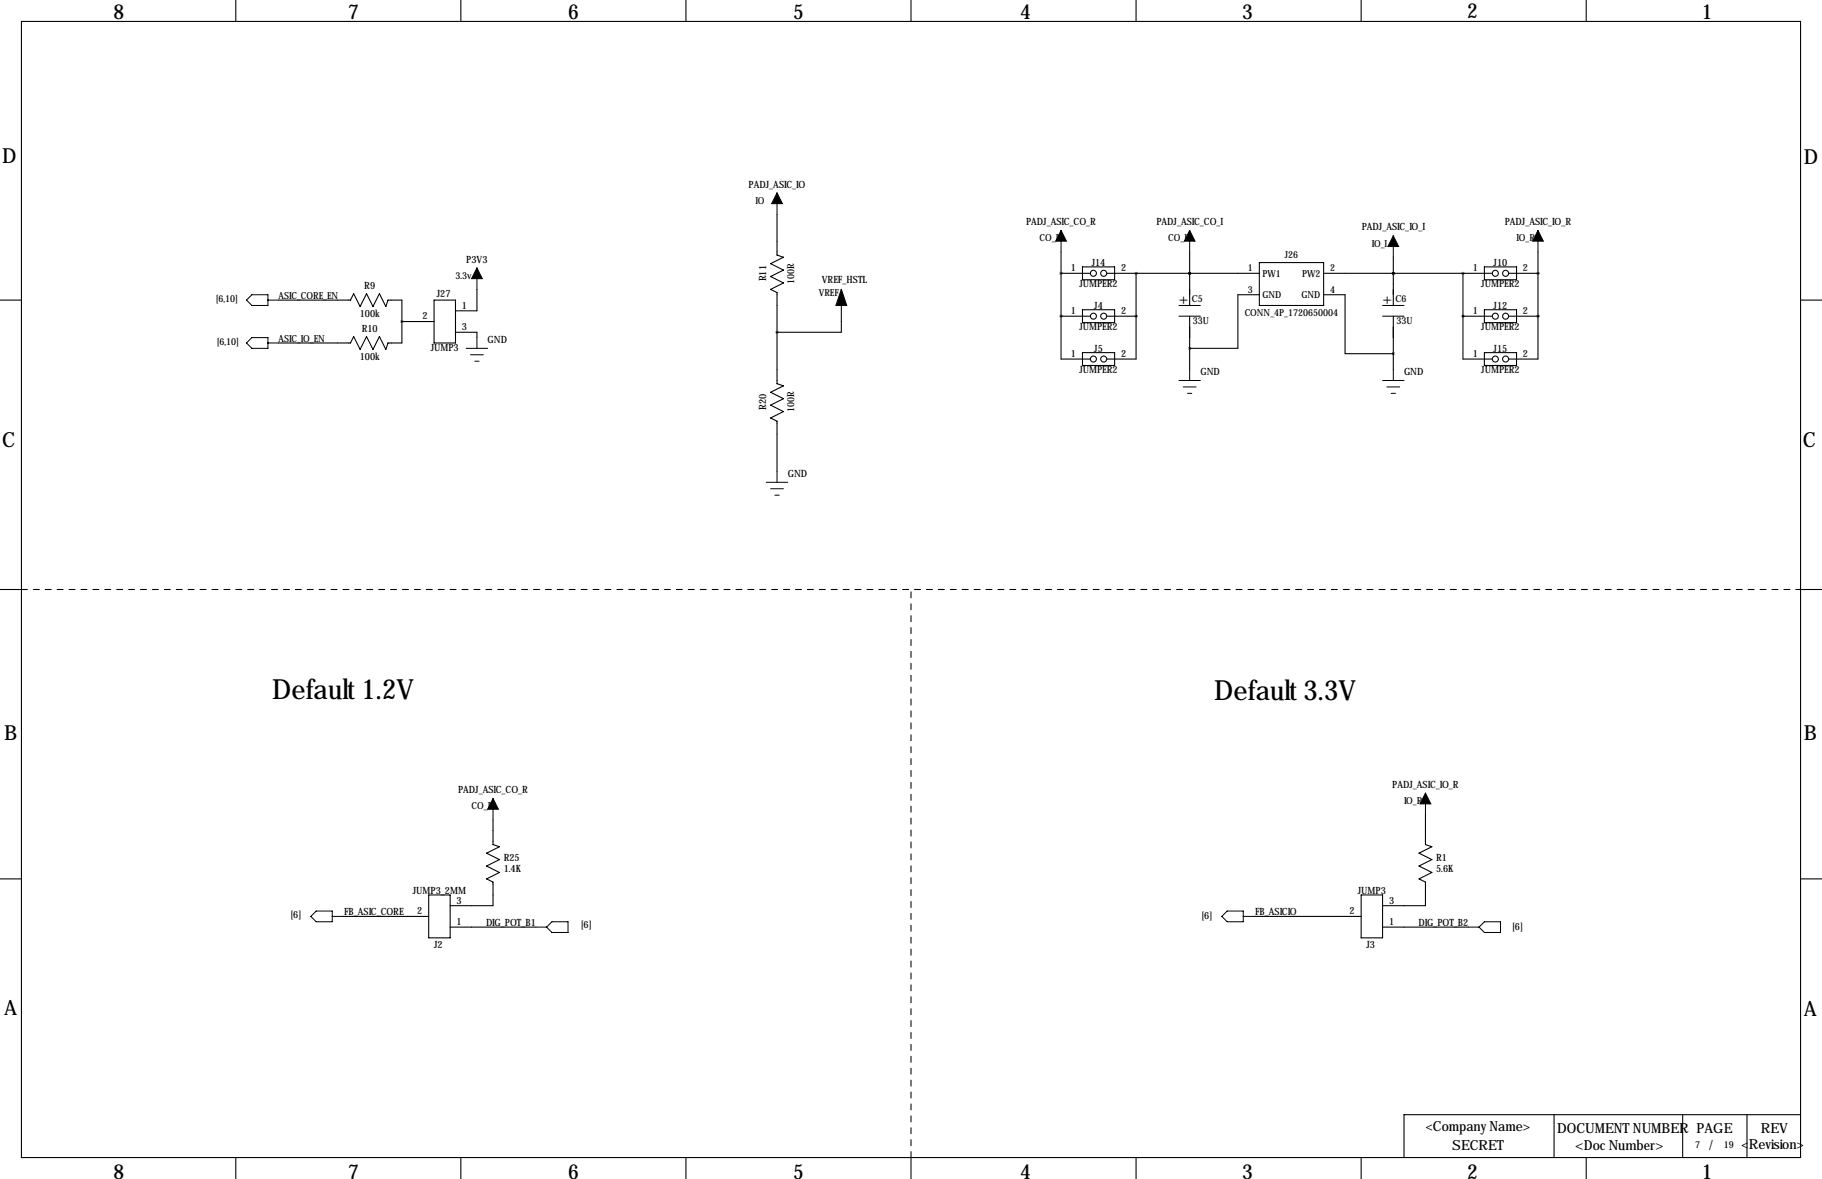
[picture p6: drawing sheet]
<svg xmlns="http://www.w3.org/2000/svg" width="432mm" height="279mm" viewBox="0 0 432 279" stroke-linecap="round" stroke-linejoin="round" font-family="sans-serif">
<g fill="none" stroke="#000" stroke-width=".25">
<path d="M5.1 5.1h421.6v269.2h-421.6zM55.9 0v5.1M109.2 0v5.1M162.6 0v5.1M215.9 0v5.1M269.2 0v5.1M322.6 0v5.1M375.9 0v5.1M184.1 50.8v9.7l1.6 .5-3.1 1.5 3.1 1.5-3.1 1.5 3.1 1.6-3.1 1.5 1.5 .7v21.6l1.6 .5-3.1 1.6 3.1 1.5-3.1 1.5 3.1 1.5-3.1 1.6 1.5 .7v12M251.5 59.7v25.4h6.8M281.9 59.7v12.7M364.5 59.7v25.4h-6.9"/>
<path d="M0 71.1h5.1M66 71.1h17.1l.7-1.5 1.5 3 1.6-3 1.5 3 1.5-3 1.5 3 .5-1.5h3.3v10.2h-3.3l-.5 1.5-1.5-3-1.5 3-1.5-3-1.6 3-1.5-3-.7 1.5h-17.1M95.2 76.2h7.7M102.9 71.1h5v10.2h-5zM107.9 78.7h5.1v1.3M113 68.6v5.1h-5.1M199.4 68.6v10.1h-15.3M251.5 64.8h.1M251.5 74.9h.1M251.5 64.8h6.8M251.5 74.9h6.8M256.5 63.2h7.7v3.1h-7.7z"/>
<path d="M256.5 73.4h7.7v3.1h-7.7zM262.4 64.8h36M262.4 74.9h6.8M269.2 74.9h.1M269.2 64.8h.1M269.2 64.8v20.3h-6.8M281.9 64.8h.1M281.9 74.9v12.7M298.4 69.8h-5v12.7h-11.5M298.4 62.2h15.3v10.2h-15.3zM313.7 69.8h5.1v14h11.4M313.7 64.8h39.9"/>
<path d="M330.2 64.8h.1M330.2 61v11.4M330.2 74.9v12.7M346.7 64.8h.1M346.7 74.9h.1M346.7 74.9h6.9M346.7 64.8v20.3h6.9M351.8 63.2h7.6v3.1h-7.6zM351.8 73.4h7.6v3.1h-7.6zM357.6 64.8h6.9M357.6 74.9h6.9M364.5 74.9h.1"/>
<path d="M364.5 64.8h.1M426.7 71.1h5.1M256.5 83.6h7.7v3h-7.7zM351.8 83.6h7.6v3h-7.6zM0 139.7h5.1M426.7 139.7h5.1M116.8 194.3v5.9l1.6 .5-3.1 1.5 3.1 1.5-3.1 1.5 3.1 1.6-3.1 1.5 1.5 .7v5.6h-10.1M337.8 193v7.2l1.5 .5-3 1.5 3 1.5-3 1.5 3 1.6-3 1.5 1.5 .7v5.6h-10.1M0 208.3h5.1M81.3 217.2h20.3M101.6 212.1h5.1v10.1h-5.1zM106.7 219.7h20.3"/>
<path d="M297.2 217.2h25.4M322.6 212.1h5.1v10.1h-5.1zM327.7 219.7h20.3M426.7 208.3h5.1M55.9 274.3v5.1M109.2 274.3v5.1M162.6 274.3v5.1M215.9 274.3v5.1M269.2 274.3v5.1M322.6 274.3v5.1M368.3 264.2v10.1M375.9 274.3v5.1"/>
<path d="M398.8 264.2v10.1M414 264.2v10.1M426.7 264.2h-94v10.1"/>
<circle cx="259.1" cy="74.9" r=".71"/>
<circle cx="259.1" cy="64.8" r=".71"/>
<circle cx="261.6" cy="74.9" r=".71"/>
<circle cx="261.6" cy="64.8" r=".71"/>
<circle cx="354.4" cy="74.9" r=".71"/>
<circle cx="354.4" cy="64.8" r=".71"/>
<circle cx="356.8" cy="74.9" r=".71"/>
<circle cx="356.8" cy="64.8" r=".71"/>
<circle cx="259.1" cy="85.1" r=".71"/>
<circle cx="261.6" cy="85.1" r=".71"/>
<circle cx="354.4" cy="85.1" r=".71"/>
<circle cx="356.8" cy="85.1" r=".71"/>
</g>
<path d="M5.1 139.7h421.6M215.9 274.3v-134.6" fill="none" stroke="#000" stroke-width=".25" stroke-dasharray="1.4 1.4"/>
<g fill="none" stroke="#000" stroke-width=".24">
<path d="M184.1 45.7v5.1M251.5 54.6v5.1M281.9 54.6v5.1M330.2 55.9v5.1M364.5 54.6v5.1M58.4 71.1l1.3-1.3h3.8v2.6h-3.8zM63.5 71.1h2.5M113 63.5v5.1M279.4 72.4h5.1M279.4 74.9h5.1M327.7 72.4h5M327.7 74.9h5"/>
<path d="M59.7 80h3.8v2.5h-3.8l-1.3-1.2zM63.5 81.3h2.5M110.5 82.5h5.1M111.5 84.1h3.1M112.5 85.6h1M113 80v2.5M279.4 90.2h5.1M280.4 91.7h3.1M281.4 93.2h1M281.9 87.6v2.6M327.7 90.2h5M328.7 91.7h3"/>
<path d="M329.7 93.2h1M330.2 87.6v2.6M181.6 114.3h5.1M182.6 115.8h3.1M183.6 117.3h1.1M184.1 111.8v2.5M116.8 189.2v5.1M337.8 188v5M74.9 215.9h3.8v2.5h-3.8l-1.2-1.2zM78.7 217.2h2.6M127 219.7h2.5M130.8 218.4h3.8v2.6h-3.8l-1.3-1.3z"/>
<path d="M289.6 217.2l1.2-1.3h3.8v2.5h-3.8zM294.6 217.2h2.6M348 219.7h2.5M350.5 219.7l1.3-1.3h3.8v2.6h-3.8z"/>
</g>
<path d="M184.1 45.7l1.3 2.6h-2.5zM251.5 54.6l1.2 2.6h-2.5zM281.9 54.6l1.3 2.6h-2.5zM330.2 55.9l1.3 2.5h-2.6zM364.5 54.6l1.3 2.6h-2.6zM113 63.5l1.3 2.5h-2.5zM116.8 189.2l1.3 2.6h-2.5zM337.8 188l1.3 2.5h-2.6z" fill="#000" stroke="#000" stroke-width=".24"/>
<path d="M199.4 68.6l1.3 3.8h-2.6z" fill="#000" stroke="#000" stroke-width=".25"/>
<path d="M269.2 74.9a.05 .05 0 0 0 .1 0 .05 .05 0 0 0-.1 0zM269.2 64.8a.05 .05 0 0 0 .1 0 .05 .05 0 0 0-.1 0zM281.9 64.8a.05 .05 0 0 0 .1 0 .05 .05 0 0 0-.1 0zM251.4 64.8a.05 .05 0 0 0 .1 0 .05 .05 0 0 0-.1 0zM251.4 74.9a.05 .05 0 0 0 .1 0 .05 .05 0 0 0-.1 0zM281.9 64.8a.05 .05 0 0 0 .1 0 .05 .05 0 0 0-.1 0zM281.9 82.6a.05 .05 0 0 0 .1 0 .05 .05 0 0 0-.1 0zM95.2 76.2a.05 .05 0 0 0 .1 0 .05 .05 0 0 0-.1 0zM184.1 78.7a.05 .05 0 0 0 .1 0 .05 .05 0 0 0-.1 0z" fill="#000" stroke="#000" stroke-width=".63"/>
<g font-size="6.6">
<text x="64.5" y="165.6">Default 1.2V</text>
<text x="287.8" y="165.9">Default 3.3V</text>
</g>
<g font-size="4.9">
<text x="26.9" y="4.6">8</text>
<text x="82.5" y="4.6">7</text>
<text x="134.6" y="4.6">6</text>
<text x="188" y="4.6">5</text>
<text x="241.8" y="4.6">4</text>
<text x="294.4" y="4.6">3</text>
<text x="347.7" y="4.3">2</text>
<text x="403.4" y="4.6">1</text>
<text x=".5" y="38.6">D</text>
<text x="427.5" y="38.9">D</text>
<text x=".5" y="105.9">C</text>
<text x="427.2" y="105.9">C</text>
<text x="1" y="175.3">B</text>
<text x="427.5" y="175.3">B</text>
<text x="1" y="240.5">A</text>
<text x="427.5" y="240.8">A</text>
<text x="26.9" y="279.3">8</text>
<text x="82.5" y="279.3">7</text>
<text x="134.6" y="279.3">6</text>
<text x="188" y="279.3">5</text>
<text x="241.8" y="279.3">4</text>
<text x="294.4" y="279.3">3</text>
<text x="347.7" y="279.3">2</text>
<text x="403.4" y="279.3">1</text>
</g>
<g font-size="3.6">
<text x="279.4" y="72.1">+</text>
<text x="327.7" y="72.1">+</text>
</g>
<g font-size="3.3">
<text x="337.9" y="268.1">&lt;Company Name&gt;</text>
<text x="369.1" y="268.5">DOCUMENT NUMBER PAGE</text>
<text x="417.3" y="268.5">REV</text>
<text x="344.2" y="272.5">SECRET</text>
<text x="373.3" y="272.5">&lt;Doc Number&gt;</text>
<text x="405.1" y="272.5">/</text>
<text x="412.7" y="272.4">&lt;Revision&gt;</text>
</g>
<g font-size="2.4">
<text x="177.4" y="44.4">PADJ_ASIC_IO</text>
<text x="243.2" y="53.3">PADJ_ASIC_CO_R</text>
<text x="274.1" y="53.3">PADJ_ASIC_CO_I</text>
<text x="356.6" y="53.3">PADJ_ASIC_IO_R</text>
<text x="322.7" y="54.6">PADJ_ASIC_IO_I</text>
<text x="110.5" y="62.2">P3V3</text>
<text x="253.8" y="64.3">1</text>
<text x="258.7" y="63">J14</text>
<text x="265.7" y="64.3">2</text>
<text x="349" y="64.3">1</text>
<text x="354" y="63">J10</text>
<text x="360.9" y="64.3">2</text>
<text x="86.3" y="68.6">R9</text>
<text x="103.5" y="70.4">J27</text>
<text x="181.6" y="66.7" transform="rotate(-90 181.6 66.7)">R11</text>
<text x="194.8" y="67.1">VREF_HSTL</text>
<text x="255.8" y="68.1">JUMPER2</text>
<text x="351" y="68.1">JUMPER2</text>
<text x="85.3" y="75.2">100k</text>
<text x="100.1" y="75.7">2</text>
<text x="109.5" y="73.2">1</text>
<text x="253.8" y="74.4">1</text>
<text x="259.3" y="73.2">J4</text>
<text x="265.7" y="74.4">2</text>
<text x="349" y="74.4">1</text>
<text x="354" y="73.2">J12</text>
<text x="360.9" y="74.4">2</text>
<text x="85.7" y="78.7">R10</text>
<text x="102.1" y="83.1">JUMP3</text>
<text x="109.5" y="78.2">3</text>
<text x="115.6" y="81.3">GND</text>
<text x="255.8" y="78.3">JUMPER2</text>
<text x="259.3" y="83.3">J5</text>
<text x="351" y="78.3">JUMPER2</text>
<text x="354" y="83.3">J15</text>
<text x="85.3" y="85.4">100k</text>
<text x="253.8" y="84.6">1</text>
<text x="255.8" y="88.4">JUMPER2</text>
<text x="265.7" y="84.6">2</text>
<text x="284.5" y="88.9">GND</text>
<text x="332.7" y="88.9">GND</text>
<text x="349" y="84.6">1</text>
<text x="351" y="88.4">JUMPER2</text>
<text x="360.9" y="84.6">2</text>
<text x="181.6" y="97.2" transform="rotate(-90 181.6 97.2)">R20</text>
<text x="186.7" y="113">GND</text>
<text x="108.6" y="188">PADJ_ASIC_CO_R</text>
<text x="329.9" y="186.7">PADJ_ASIC_IO_R</text>
<text x="119.4" y="204">R25</text>
<text x="340.4" y="204">R1</text>
<text x="119.4" y="206.6">1.4K</text>
<text x="340.4" y="206.6">5.6K</text>
<text x="97.8" y="211.8">JUMP3_2MM</text>
<text x="108.2" y="214.1">3</text>
<text x="321.8" y="211.8">JUMP3</text>
<text x="329.2" y="214.1">3</text>
<text x="68.8" y="217.5">[6]</text>
<text x="81.5" y="216.9">FB_ASIC_CORE</text>
<text x="98.9" y="216.7">2</text>
<text x="108.2" y="219.2">1</text>
<text x="115.2" y="219.5">DIG_POT_B1</text>
<text x="137.6" y="220">[6]</text>
<text x="284.7" y="217.7">[6]</text>
<text x="297.4" y="216.9">FB_ASICIO</text>
<text x="319.8" y="216.7">2</text>
<text x="329.2" y="219.2">1</text>
<text x="336.2" y="219.5">DIG_POT_B2</text>
<text x="358.4" y="220.3">[6]</text>
<text x="102.9" y="224.6">J2</text>
<text x="323.8" y="224.6">J3</text>
</g>
<g font-size="2.3">
<text x="179.1" y="48.3">IO</text>
<text x="246.4" y="57.2">CO_R</text>
<text x="276.9" y="57.2">CO_I</text>
<text x="325.1" y="58.4">IO_I</text>
<text x="359.4" y="57.2">IO_R</text>
<text x="295.7" y="64.3">1</text>
<text x="299.2" y="65.5">PW1</text>
<text x="304.5" y="61.2">J26</text>
<text x="308.6" y="65.5">PW2</text>
<text x="315.2" y="64.3">2</text>
<text x="51.1" y="71.6">[6,10]</text>
<text x="66" y="70.9">ASIC_CORE_EN</text>
<text x="107.9" y="66">3.3v</text>
<text x="188.2" y="67.2" transform="rotate(-90 188.2 67.2)">100R</text>
<text x="194.1" y="70.1">VREF</text>
<text x="282.4" y="71.6">C5</text>
<text x="295.7" y="69.3">3</text>
<text x="299.2" y="70.6">GND</text>
<text x="308.4" y="70.6">GND</text>
<text x="315.2" y="69.3">4</text>
<text x="330.7" y="71.6">C6</text>
<text x="282.7" y="76.7">33U</text>
<text x="295" y="74.9">CONN_4P_1720650004</text>
<text x="331" y="76.7">33U</text>
<text x="51.4" y="81.8">[6,10]</text>
<text x="66" y="81">ASIC_IO_EN</text>
<text x="188.2" y="97.7" transform="rotate(-90 188.2 97.7)">100R</text>
<text x="111.8" y="191.8">CO_R</text>
<text x="332.7" y="190.5">IO_R</text>
<text x="401.7" y="272">7</text>
<text x="408.5" y="272">19</text>
</g>
</svg>
